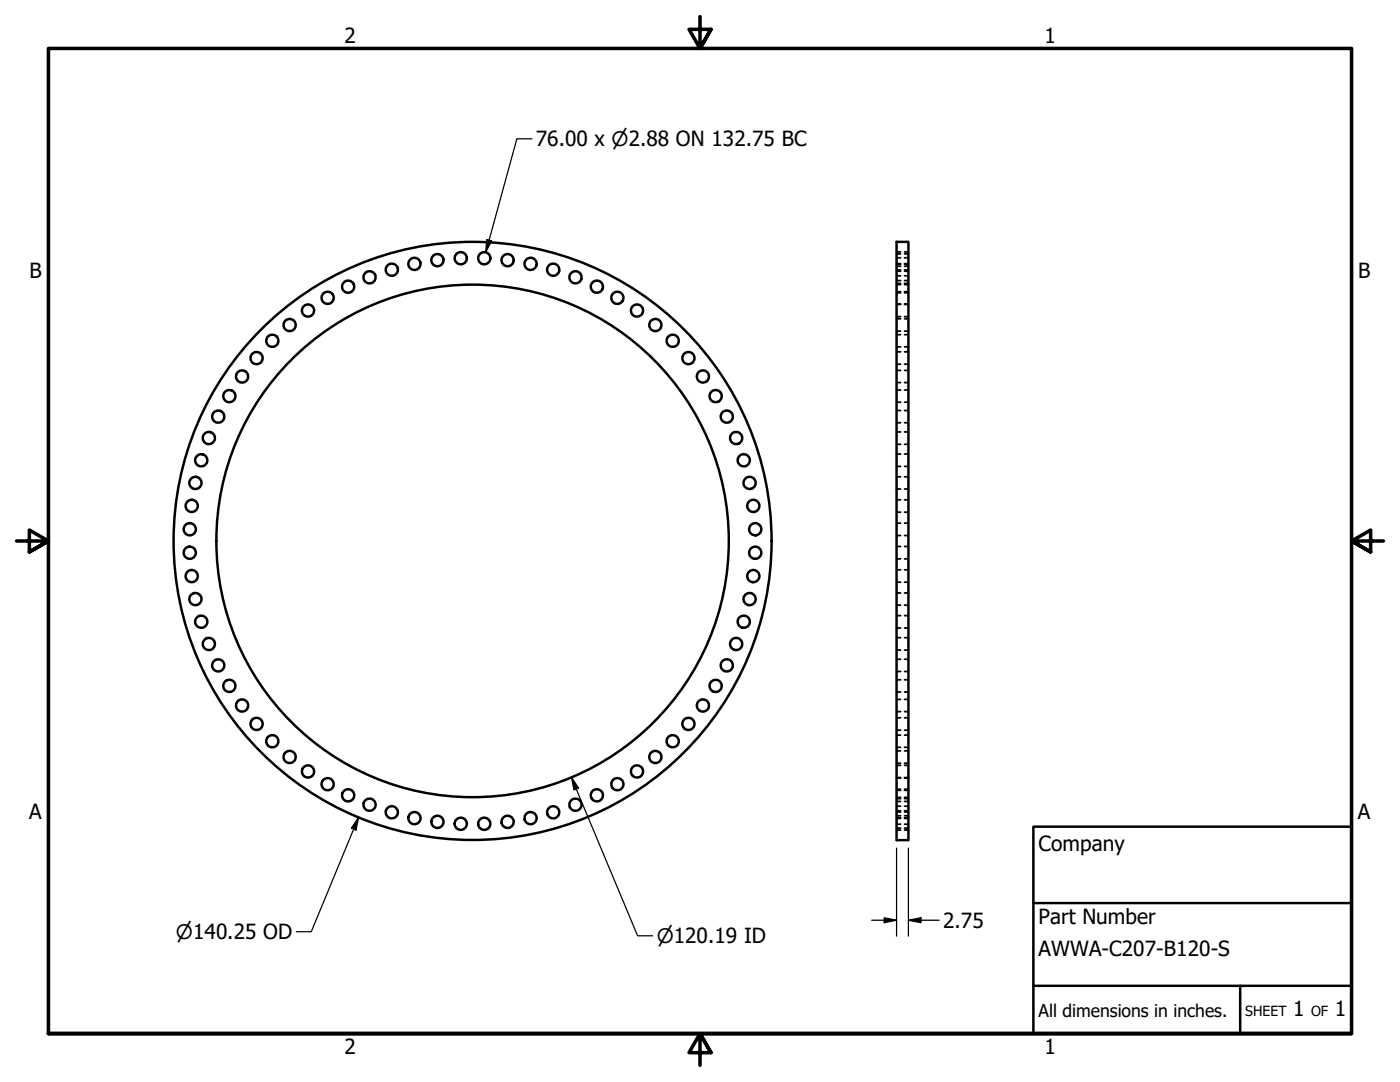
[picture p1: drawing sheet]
<svg xmlns="http://www.w3.org/2000/svg" width="279mm" height="216mm" viewBox="0 0 279 216" stroke-linecap="round" stroke-linejoin="round" font-family="sans-serif">
<!-- layer: Visible (ANSI) -->
<g fill="none" stroke="#000" stroke-width=".49">
<path d="M178.9 48.3h2.4v119.3h-2.4z"/>
<circle cx="65.4" cy="59.4" r="1.22"/>
<circle cx="69.5" cy="57.2" r="1.22"/>
<circle cx="73.7" cy="55.3" r="1.22"/>
<circle cx="78.2" cy="53.8" r="1.22"/>
<circle cx="82.7" cy="52.7" r="1.22"/>
<circle cx="87.3" cy="51.9" r="1.22"/>
<circle cx="92" cy="51.5" r="1.22"/>
<circle cx="96.6" cy="51.5" r="1.22"/>
<circle cx="101.3" cy="51.9" r="1.22"/>
<circle cx="105.9" cy="52.7" r="1.22"/>
<circle cx="110.4" cy="53.8" r="1.22"/>
<circle cx="114.8" cy="55.3" r="1.22"/>
<circle cx="119.1" cy="57.2" r="1.22"/>
<circle cx="123.2" cy="59.4" r="1.22"/>
<circle cx="45.8" cy="79" r="1.22"/>
<circle cx="48.3" cy="75.1" r="1.22"/>
<circle cx="51.2" cy="71.5" r="1.22"/>
<circle cx="54.3" cy="68" r="1.22"/>
<circle cx="57.8" cy="64.9" r="1.22"/>
<circle cx="61.5" cy="62" r="1.22"/>
<circle cx="127.1" cy="62" r="1.22"/>
<circle cx="130.8" cy="64.9" r="1.22"/>
<circle cx="134.2" cy="68" r="1.22"/>
<circle cx="137.4" cy="71.5" r="1.22"/>
<circle cx="140.3" cy="75.1" r="1.22"/>
<circle cx="142.8" cy="79" r="1.22"/>
<circle cx="39" cy="96.4" r="1.22"/>
<circle cx="40.2" cy="91.8" r="1.22"/>
<circle cx="41.7" cy="87.4" r="1.22"/>
<circle cx="43.6" cy="83.1" r="1.22"/>
<circle cx="145" cy="83.1" r="1.22"/>
<circle cx="146.9" cy="87.4" r="1.22"/>
<circle cx="148.4" cy="91.8" r="1.22"/>
<circle cx="149.6" cy="96.4" r="1.22"/>
<circle cx="37.9" cy="105.6" r="1.22"/>
<circle cx="37.9" cy="110.3" r="1.22"/>
<circle cx="38.3" cy="100.9" r="1.22"/>
<circle cx="38.3" cy="115" r="1.22"/>
<circle cx="39" cy="119.5" r="1.22"/>
<circle cx="94.3" cy="107.9" r="59.7"/>
<circle cx="94.3" cy="107.9" r="51.1"/>
<circle cx="149.6" cy="119.5" r="1.22"/>
<circle cx="150.3" cy="100.9" r="1.22"/>
<circle cx="150.3" cy="115" r="1.22"/>
<circle cx="150.7" cy="105.6" r="1.22"/>
<circle cx="150.7" cy="110.3" r="1.22"/>
<circle cx="40.2" cy="124.1" r="1.22"/>
<circle cx="41.7" cy="128.5" r="1.22"/>
<circle cx="43.6" cy="132.8" r="1.22"/>
<circle cx="45.8" cy="136.9" r="1.22"/>
<circle cx="142.8" cy="136.9" r="1.22"/>
<circle cx="145" cy="132.8" r="1.22"/>
<circle cx="146.9" cy="128.5" r="1.22"/>
<circle cx="148.4" cy="124.1" r="1.22"/>
<circle cx="48.3" cy="140.8" r="1.22"/>
<circle cx="51.2" cy="144.4" r="1.22"/>
<circle cx="54.3" cy="147.9" r="1.22"/>
<circle cx="57.8" cy="151" r="1.22"/>
<circle cx="61.5" cy="153.9" r="1.22"/>
<circle cx="65.4" cy="156.5" r="1.22"/>
<circle cx="69.5" cy="158.7" r="1.22"/>
<circle cx="119.1" cy="158.7" r="1.22"/>
<circle cx="123.2" cy="156.5" r="1.22"/>
<circle cx="127.1" cy="153.9" r="1.22"/>
<circle cx="130.8" cy="151" r="1.22"/>
<circle cx="134.2" cy="147.9" r="1.22"/>
<circle cx="137.4" cy="144.4" r="1.22"/>
<circle cx="140.3" cy="140.8" r="1.22"/>
<circle cx="73.7" cy="160.6" r="1.22"/>
<circle cx="78.2" cy="162.1" r="1.22"/>
<circle cx="82.7" cy="163.2" r="1.22"/>
<circle cx="87.3" cy="164" r="1.22"/>
<circle cx="92" cy="164.4" r="1.22"/>
<circle cx="96.6" cy="164.4" r="1.22"/>
<circle cx="101.3" cy="164" r="1.22"/>
<circle cx="105.9" cy="163.2" r="1.22"/>
<circle cx="110.4" cy="162.1" r="1.22"/>
<circle cx="114.8" cy="160.6" r="1.22"/>
</g>
<!-- layer: Hidden (ANSI) -->
<g fill="none" stroke="#000" stroke-width=".35">
<path d="M178.9 56.8h.8M178.9 53.1h.8M178.9 50.7h.8M178.9 53.9h.8M178.9 51.4h.8M178.9 55h.8M178.9 52.6h.8M178.9 56.6h.8M178.9 54.1h.8M178.9 58.4h.8M178.9 56h.8M178.9 58.2h.8"/>
<path d="M178.9 52.7h.8M178.9 50.3h.8M180.5 56.8h.8M180.5 53.1h.8M180.5 50.7h.8M180.5 53.9h.8M180.5 51.4h.8M180.5 55h.8M180.5 52.6h.8M180.5 56.6h.8M180.5 54.1h.8M180.5 58.4h.8"/>
<path d="M180.5 56h.8M180.5 58.2h.8M180.5 52.7h.8M180.5 50.3h.8M178.9 60.6h.8M178.9 63.2h.8M178.9 60.7h.8M178.9 66.1h.8M178.9 63.6h.8M178.9 69.2h.8M178.9 66.8h.8M178.9 72.7h.8"/>
<path d="M178.9 70.2h.8M178.9 76.3h.8M178.9 73.9h.8M178.9 77.8h.8M180.5 60.6h.8M180.5 63.2h.8M180.5 60.7h.8M180.5 66.1h.8M180.5 63.6h.8M180.5 69.2h.8M180.5 66.8h.8M180.5 72.7h.8"/>
<path d="M180.5 70.2h.8M180.5 76.3h.8M180.5 73.9h.8M180.5 77.8h.8M178.9 80.3h.8M178.9 84.3h.8M178.9 81.9h.8M178.9 88.7h.8M178.9 86.2h.8M178.9 93.1h.8M178.9 90.6h.8M178.9 97.6h.8"/>
<path d="M178.9 95.1h.8M178.9 99.7h.8M180.5 80.3h.8M180.5 84.3h.8M180.5 81.9h.8M180.5 88.7h.8M180.5 86.2h.8M180.5 93.1h.8M180.5 90.6h.8M180.5 97.6h.8M180.5 95.1h.8M180.5 99.7h.8"/>
<path d="M178.9 102.2h.8M178.9 106.9h.8M178.9 104.4h.8M178.9 111.5h.8M178.9 109h.8M178.9 116.2h.8M178.9 113.7h.8M178.9 118.3h.8M180.5 102.2h.8M180.5 106.9h.8M180.5 104.4h.8M180.5 111.5h.8"/>
<path d="M180.5 109h.8M180.5 116.2h.8M180.5 113.7h.8M180.5 118.3h.8M178.9 120.8h.8M178.9 125.3h.8M178.9 122.8h.8M178.9 129.7h.8M178.9 127.2h.8M178.9 134h.8M178.9 131.6h.8M178.9 138.1h.8"/>
<path d="M178.9 135.6h.8M178.9 139.6h.8M180.5 120.8h.8M180.5 125.3h.8M180.5 122.8h.8M180.5 129.7h.8M180.5 127.2h.8M180.5 134h.8M180.5 131.6h.8M180.5 138.1h.8M180.5 135.6h.8M180.5 139.6h.8"/>
<path d="M178.9 159.1h.8M178.9 142h.8M178.9 145.7h.8M178.9 143.2h.8M178.9 149.1h.8M178.9 146.7h.8M178.9 152.3h.8M178.9 149.8h.8M178.9 155.2h.8M178.9 152.7h.8M178.9 157.7h.8M178.9 155.3h.8"/>
<path d="M178.9 159.9h.8M178.9 157.5h.8M178.9 159.3h.8M180.5 159.1h.8M180.5 142h.8M180.5 145.7h.8M180.5 143.2h.8M180.5 149.1h.8M180.5 146.7h.8M180.5 152.3h.8M180.5 149.8h.8M180.5 155.2h.8"/>
<path d="M180.5 152.7h.8M180.5 157.7h.8M180.5 155.3h.8M180.5 159.9h.8M180.5 157.5h.8M180.5 159.3h.8M178.9 161.8h.8M178.9 163.3h.8M178.9 160.9h.8M178.9 164.5h.8M178.9 162h.8M178.9 165.2h.8"/>
<path d="M178.9 162.8h.8M178.9 165.6h.8M178.9 163.2h.8M180.5 161.8h.8M180.5 163.3h.8M180.5 160.9h.8M180.5 164.5h.8M180.5 162h.8M180.5 165.2h.8M180.5 162.8h.8M180.5 165.6h.8M180.5 163.2h.8"/>
</g>
<!-- layer: Border (ANSI) -->
<path d="M139.7 3.3v6.4l-2.2-3.8h4.4l-2.2 3.8 2.2-3.8M3.3 107.9h6.4l-3.8-2.1v4.3l3.8-2.2-3.8 2.2M276.1 107.9h-6.4l3.8-2.1v4.3l-3.8-2.2 3.8 2.2M9.7 206.2v-196.5h260v196.5h-260h260M141.9 210l-2.2-3.8 2.2 3.8h-4.4l2.2-3.8v6.4" fill="none" stroke="#000" stroke-width=".71"/>
<!-- layer: Title (ANSI) -->
<path d="M206.2 165h63.5v41.2h-63.5zM206.2 196.7h63.5M206.2 180.2h63.5M247.5 196.7v9.5" fill="none" stroke="#000" stroke-width=".49"/>
<!-- layer: Dimension (ANSI) -->
<path d="M106.2 27.7h-3l-6.3 22.6M97.1 47.8l1 .2-1.2 2.3zM114.1 155.1l1.4 2.1-1 .4zM114.1 155.1l13.1 31.6h3M71.5 163.1l-.5 2.5-.9-.4zM71.5 163.1l-9.4 22.8h-3M178.9 169.2v17.6M181.3 169.2v17.6M174 183.6h4.9M176.5 183.1l2.4 .5-2.4 .5zM181.3 183.6l2.5-.5v1zM181.3 183.6h6.1" fill="none" stroke="#000" stroke-width=".25"/>
<g fill="#000">
<path d="M97.1 47.8l1 .2-1.2 2.3z" fill-rule="evenodd"/>
<path d="M114.1 155.1l1.4 2.1-1 .4z" fill-rule="evenodd"/>
<path d="M71.5 163.1l-.5 2.5-.9-.4z" fill-rule="evenodd"/>
<path d="M176.5 183.1l2.4 .5-2.4 .5z" fill-rule="evenodd"/>
<path d="M181.3 183.6l2.5-.5v1z" fill-rule="evenodd"/>
</g>
<g font-size="4.2">
<text x="68.7" y="8.6">2</text>
<text x="208.4" y="8.6">1</text>
<text x="107" y="29.2">76.00 x ⌀2.88 ON 132.75 BC</text>
<text x="5.9" y="55.5">B</text>
<text x="271" y="55.5">B</text>
<text x="5.8" y="163.4">A</text>
<text x="271" y="163.4">A</text>
<text x="207.3" y="169.8">Company</text>
<text x="188.2" y="185.1">2.75</text>
<text x="207.3" y="184.4">Part Number</text>
<text x="207.3" y="190.7">AWWA-C207-B120-S</text>
<text x="258.1" y="202.8">1</text>
<text x="266.4" y="202.8">1</text>
<text x="68.7" y="210.3">2</text>
<text x="208.4" y="210.3">1</text>
</g>
<g font-size="4">
<text x="35.1" y="187.4">⌀140.25 OD</text>
<text x="131.1" y="188.2">⌀120.19 ID</text>
</g>
<text font-size="3.5" x="207.3" y="202.9">All dimensions in inches.</text>
<g font-size="2.8">
<text x="248.5" y="202.8">SHEET</text>
<text x="261.7" y="202.8">OF</text>
</g>
</svg>
